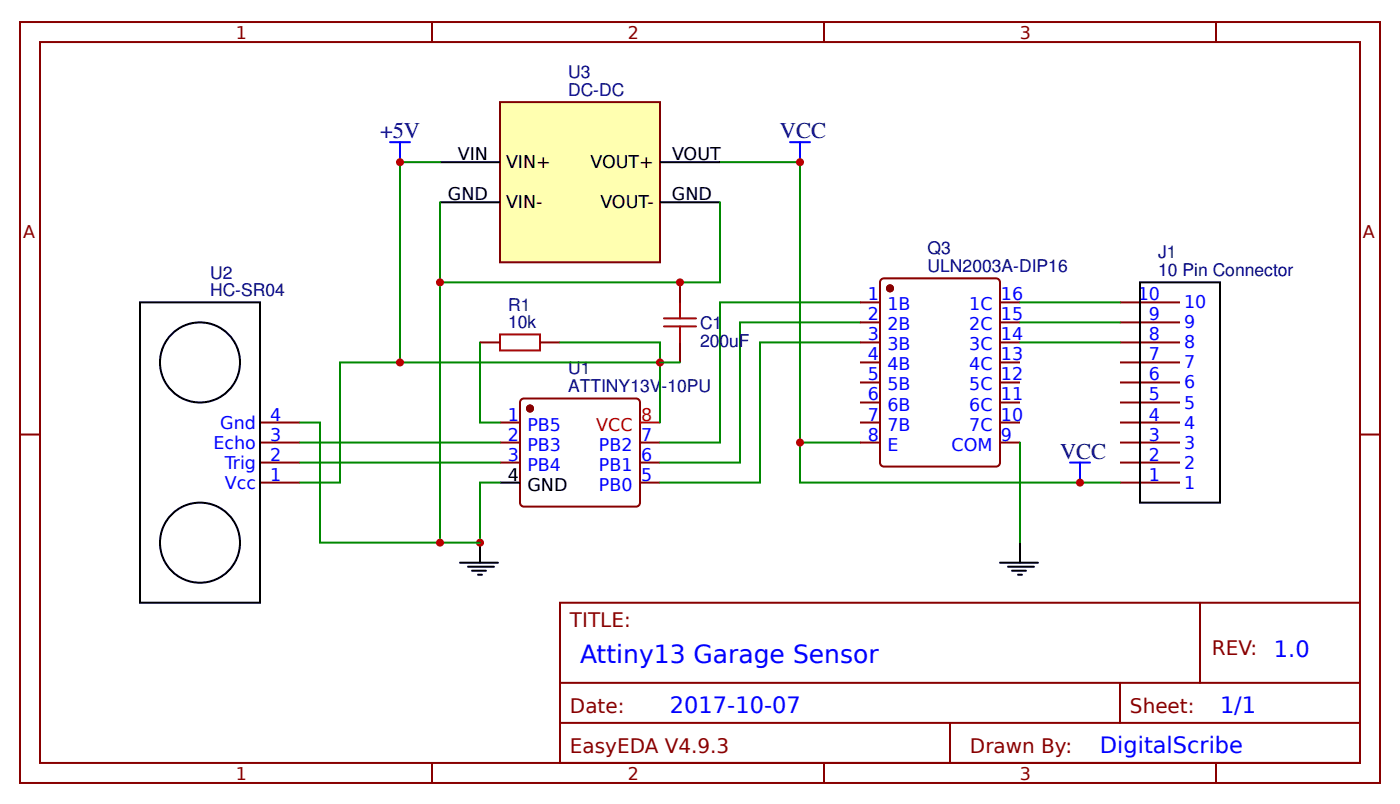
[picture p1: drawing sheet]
<svg xmlns="http://www.w3.org/2000/svg" width="187mm" height="107mm" viewBox="0 0 187 107" stroke-linecap="round" stroke-linejoin="round" font-family="sans-serif">
<g fill="none" stroke="#800" stroke-width=".27">
<path d="M2.7 2.9h181.3v101.4h-181.3zM5.3 5.6h176.1v96h-176.1zM57.6 2.9v2.7M109.9 2.9v2.7M162.2 2.9v2.7M2.7 57.9h2.6M64 45.6h2.7M66.7 56.3h2.6M66.7 58.9h2.6M69.4 53.3l.2-.2h.3h14.9h.3l.2 .2v.3v13.3v.3l-.2 .2-.3 .1h-14.9l-.3-.1-.2-.2-.1-.3v-13.3zM72 45.6h2.7M85.3 58.9h2.7"/>
<path d="M181.4 57.9h2.6M66.7 61.6h2.6M85.3 61.6h2.7M85.3 64.3h2.7M74.7 80.3h106.7v21.3h-106.7zM74.7 90.9h106.7M74.7 96.3h106.7M126.7 96.3v5.3M149.4 90.9v5.4M160 80.3v10.6M57.6 101.6v2.7M109.9 101.6v2.7"/>
<path d="M162.2 101.6v2.7"/>
</g>
<circle cx="70.7" cy="54.4" r=".4" fill="#800" stroke="#800" stroke-width=".27"/>
<path d="M61.3 74.9h5.1M62.4 75.5h3.5M62.9 76h1.9M63.7 76.5h.6M64 72.3v2.6M66.7 64.3h2.6" fill="none" stroke="#000" stroke-width=".27"/>
<path d="M85.3 56.3h2.7" fill="none" stroke="#f00" stroke-width=".27"/>
<path d="M64 45.6v10.7h2.7M74.7 45.6h13.3v10.7M114.7 40.3h-18.7v18.6h-8M114.7 42.9h-16v18.7h-10.7M114.7 45.6h-13.4v18.7h-13.3M66.7 64.3h-2.7v8" fill="none" stroke="#080" stroke-width=".27"/>
<path d="M66.7 44.5h5.3v2.2h-5.3z" fill="none" stroke="#a00000" stroke-width=".27"/>
<circle cx="64" cy="72.3" r=".53" fill="#c00"/>
<path d="M96 21.6h10.7v37.3h8M40 56.3h2.7v16h21.3M88 48.3h-42.7v16h-5.3" fill="none" stroke="#080" stroke-width=".27"/>
<path d="M34.7 58.9h5.3M34.7 56.3h5.3M34.7 64.3h5.3M34.7 61.6h5.3" fill="none" stroke="#800" stroke-width=".27"/>
<g fill="none" stroke="#000" stroke-width=".27">
<path d="M18.7 40.3h16v40h-16z"/>
<circle cx="26.7" cy="48.3" r="5.3"/>
<circle cx="26.7" cy="72.3" r="5.3"/>
</g>
<circle cx="88" cy="48.3" r=".53" fill="#c00"/>
<path d="M40 58.9h26.7M40 61.6h26.7" fill="none" stroke="#080" stroke-width=".27"/>
<path d="M66.7 13.6h21.3v21.3h-21.3z" fill="#ffffb0" stroke="#800000" stroke-width=".27"/>
<path d="M58.7 21.6h8M58.7 26.9h8M88 21.6h8M88 26.9h8" fill="none" stroke="#000" stroke-width=".27"/>
<path d="M58.7 21.6h-5.4v26.7" fill="none" stroke="#080" stroke-width=".27"/>
<circle cx="53.3" cy="48.3" r=".53" fill="#c00"/>
<path d="M58.7 26.9v45.4" fill="none" stroke="#080" stroke-width=".27"/>
<circle cx="58.7" cy="72.3" r=".53" fill="#c00"/>
<path d="M96 26.9v10.7h-37.3" fill="none" stroke="#080" stroke-width=".27"/>
<circle cx="58.7" cy="37.6" r=".53" fill="#c00"/>
<path d="M88.5 43.5h4.3M88.5 42.4h4.3M90.7 40.3v2.1M90.7 43.5v2.1" fill="none" stroke="#a00000" stroke-width=".27"/>
<path d="M90.7 37.6v2.7M90.7 45.6v2.7" fill="none" stroke="#800" stroke-width=".27"/>
<circle cx="90.7" cy="37.6" r=".53" fill="#c00"/>
<path d="M88 48.3h2.7" fill="none" stroke="#080" stroke-width=".27"/>
<circle cx="118.7" cy="38.4" r=".4" fill="#800" stroke="#800" stroke-width=".27"/>
<g fill="none" stroke="#800" stroke-width=".27">
<path d="M117.6 37.1h.3h14.9h.3l.2 .2v.3v24v.3l-.2 .2h-.3h-14.9h-.3l-.2-.2-.1-.3v-24l.1-.3zM114.7 40.3h2.6M114.7 42.9h2.6M114.7 45.6h2.6M114.7 48.3h2.6M114.7 50.9h2.6M114.7 53.6h2.6M114.7 56.3h2.6M114.7 58.9h2.6M133.3 40.3h2.7M133.3 42.9h2.7M133.3 45.6h2.7"/>
<path d="M133.3 48.3h2.7M133.3 50.9h2.7M133.3 53.6h2.7M133.3 56.3h2.7M133.3 58.9h2.7"/>
</g>
<path d="M52 18.9h2.7M53.3 18.9v2.7" fill="none" stroke="#00f" stroke-width=".27"/>
<circle cx="53.3" cy="21.6" r=".53" fill="#c00"/>
<path d="M105.3 18.9h2.7M106.7 18.9v2.7" fill="none" stroke="#00f" stroke-width=".27"/>
<circle cx="106.7" cy="21.6" r=".53" fill="#c00"/>
<path d="M149.4 58.9h8M149.4 56.3h8M149.4 53.6h8M149.4 50.9h8M149.4 48.3h8M149.4 45.6h8M149.4 42.9h8M149.4 40.3h8M149.4 64.3h8M149.4 61.6h8" fill="none" stroke="#800" stroke-width=".27"/>
<path d="M152 37.6h10.7v29.3h-10.7z" fill="none" stroke="#000" stroke-width=".27"/>
<path d="M106.7 58.9v5.4h42.7M136 40.3h13.4M136 42.9h13.4M136 45.6h13.4" fill="none" stroke="#080" stroke-width=".27"/>
<circle cx="106.7" cy="58.9" r=".53" fill="#c00"/>
<path d="M142.7 61.6h2.7M144 61.6v2.7" fill="none" stroke="#00f" stroke-width=".27"/>
<circle cx="144" cy="64.3" r=".53" fill="#c00"/>
<path d="M133.3 74.9h5.1M134.4 75.5h3.5M134.9 76h1.9M135.8 76.5h.5M136 72.3v2.6" fill="none" stroke="#000" stroke-width=".27"/>
<path d="M136 58.9v13.4" fill="none" stroke="#080" stroke-width=".27"/>
<text font-size="3.3" fill="#00f" x="77.3" y="88.3">Attiny13 Garage Sensor</text>
<g font-size="3" fill="#000080">
<text x="50.7" y="18.4">+5V</text>
<text x="104" y="18.4">VCC</text>
<text x="141.4" y="61.1">VCC</text>
</g>
<g font-size="3" fill="#00f">
<text x="169.9" y="87.5">1.0</text>
<text x="89.3" y="94.9">2017-10-07</text>
<text x="162.7" y="94.9">1/1</text>
<text x="146.7" y="100.3">DigitalScribe</text>
</g>
<g font-size="2.7" fill="#800">
<text x="76" y="83.5">TITLE:</text>
<text x="161.6" y="87.2">REV:</text>
<text x="76" y="94.9">Date:</text>
<text x="150.7" y="94.9">Sheet:</text>
<text x="76" y="100.3">EasyEDA V4.9.3</text>
<text x="129.3" y="100.3">Drawn By:</text>
</g>
<g font-size="2.3" fill="#800">
<text x="31.5" y="5.2">1</text>
<text x="83.7" y="5.2">2</text>
<text x="136" y="5.2">3</text>
<text x="3.1" y="31.7">A</text>
<text x="181.8" y="31.7">A</text>
<text x="31.5" y="103.9">1</text>
<text x="83.7" y="103.9">2</text>
<text x="136" y="103.9">3</text>
</g>
<g font-size="2.3" fill="#000080">
<text x="75.8" y="10.4">U3</text>
<text x="75.8" y="12.8">DC-DC</text>
<text x="123.7" y="33.9">Q3</text>
<text x="154.4" y="34.4">J1</text>
<text x="28" y="39.5">HC-SR04</text>
<text x="28" y="37.1">U2</text>
<text x="67.8" y="41.4">R1</text>
<text x="123.7" y="36.3">ULN2003A-DIP16</text>
<text x="154.4" y="36.8">10 Pin Connector</text>
<text x="67.8" y="43.7">10k</text>
<text x="93.3" y="46.2">200uF</text>
<text x="93.3" y="43.8">C1</text>
<text x="75.8" y="52.3">ATTINY13V-10PU</text>
<text x="75.8" y="49.9">U1</text>
</g>
<g font-size="2.3">
<text x="61" y="21.3">VIN</text>
<text x="67.5" y="22.4">VIN+</text>
<text x="78.7" y="22.4">VOUT+</text>
<text x="89.6" y="21.3">VOUT</text>
<text x="59.7" y="26.7">GND</text>
<text x="67.5" y="27.7">VIN-</text>
<text x="80.1" y="27.7">VOUT-</text>
<text x="89.6" y="26.7">GND</text>
<text x="67.7" y="64">4</text>
<text x="70.3" y="65.3">GND</text>
</g>
<g font-size="2.3" fill="#00f">
<text x="115.7" y="40">1</text>
<text x="118.3" y="41.3">1B</text>
<text x="129.2" y="41.3">1C</text>
<text x="133.5" y="40">16</text>
<text x="151.7" y="40">10</text>
<text x="157.9" y="41.1">10</text>
<text x="115.7" y="42.7">2</text>
<text x="115.7" y="45.3">3</text>
<text x="118.3" y="44">2B</text>
<text x="118.3" y="46.7">3B</text>
<text x="129.2" y="46.7">3C</text>
<text x="129.2" y="44">2C</text>
<text x="133.5" y="45.3">14</text>
<text x="133.5" y="42.7">15</text>
<text x="153.2" y="45.3">8</text>
<text x="153.2" y="42.7">9</text>
<text x="157.9" y="46.4">8</text>
<text x="157.9" y="43.7">9</text>
<text x="115.7" y="48">4</text>
<text x="115.7" y="50.7">5</text>
<text x="115.7" y="53.3">6</text>
<text x="118.3" y="49.3">4B</text>
<text x="118.3" y="52">5B</text>
<text x="129.2" y="52">5C</text>
<text x="129.2" y="49.3">4C</text>
<text x="133.5" y="53.3">11</text>
<text x="133.5" y="50.7">12</text>
<text x="133.5" y="48">13</text>
<text x="153.2" y="53.3">5</text>
<text x="153.2" y="50.7">6</text>
<text x="153.2" y="48">7</text>
<text x="157.9" y="51.7">6</text>
<text x="157.9" y="49.1">7</text>
<text x="28.5" y="59.7">Echo</text>
<text x="29.4" y="57.1">Gnd</text>
<text x="36" y="58.7">3</text>
<text x="36" y="56">4</text>
<text x="67.7" y="56">1</text>
<text x="67.7" y="58.7">2</text>
<text x="70.3" y="57.3">PB5</text>
<text x="85.5" y="58.7">7</text>
<text x="115.7" y="56">7</text>
<text x="115.7" y="58.7">8</text>
<text x="118.3" y="54.7">6B</text>
<text x="118.3" y="57.3">7B</text>
<text x="129.2" y="57.3">7C</text>
<text x="129.2" y="54.7">6C</text>
<text x="133.5" y="58.7">9</text>
<text x="133.5" y="56">10</text>
<text x="153.2" y="58.7">3</text>
<text x="153.2" y="56">4</text>
<text x="157.9" y="59.7">3</text>
<text x="157.9" y="57.1">4</text>
<text x="157.9" y="54.4">5</text>
<text x="30" y="62.4">Trig</text>
<text x="30" y="65.1">Vcc</text>
<text x="36" y="64">1</text>
<text x="36" y="61.3">2</text>
<text x="67.7" y="61.3">3</text>
<text x="70.3" y="60">PB3</text>
<text x="70.3" y="62.7">PB4</text>
<text x="79.9" y="65.3">PB0</text>
<text x="79.9" y="62.7">PB1</text>
<text x="79.9" y="60">PB2</text>
<text x="85.5" y="64">5</text>
<text x="85.5" y="61.3">6</text>
<text x="118.3" y="60">E</text>
<text x="126.9" y="60">COM</text>
<text x="153.2" y="64">1</text>
<text x="153.2" y="61.3">2</text>
<text x="157.9" y="65.1">1</text>
<text x="157.9" y="62.4">2</text>
</g>
<g font-size="2.3" fill="#f00">
<text x="79.5" y="57.3">VCC</text>
<text x="85.5" y="56">8</text>
</g>
</svg>
